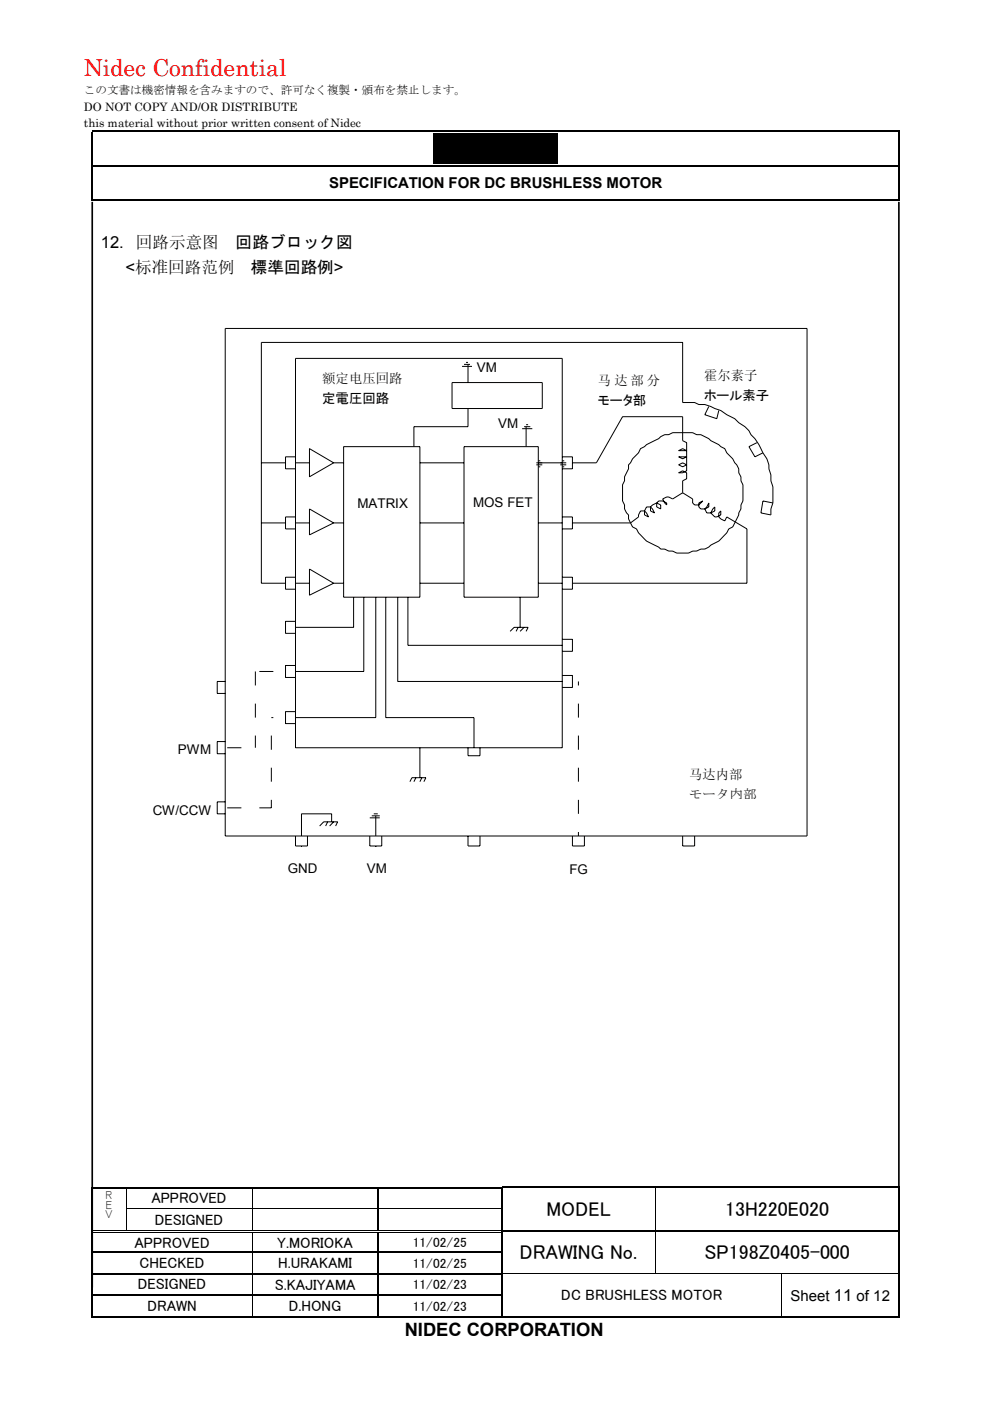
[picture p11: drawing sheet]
<svg xmlns="http://www.w3.org/2000/svg" width="210mm" height="297mm" viewBox="0 0 210 297" stroke-linecap="round" stroke-linejoin="round" font-family="sans-serif">
<path d="M91.9 28.2h26.5v6.5h-26.5z" fill-rule="evenodd" fill="#000"/>
<g fill="none" stroke="#000" stroke-width=".25">
<path d="M19.4 27.8h171.1M190.6 27.9v7M190.6 35.3v6.9M80.2 252v4.2M80.2 256.5v4.3M106.6 251.8h32.2M139.1 251.8h51.4M190.6 252v4.2M190.6 256.5v4.3M19.8 265.5h33.6M19.8 270.1h33.6M19.8 274.7h33.6"/>
<path d="M53.6 265.5h26.5M53.6 270.1h26.5M53.6 274.7h26.5M80.2 261.4v4M80.2 265.6v4.4M80.2 270.2v4.3M80.2 274.8v4.3M80.3 265.5h25.9M80.3 270.1h25.9M80.3 274.7h25.9M106.6 260.9h32.2M106.6 279.2h59"/>
<path d="M139.1 260.9h51.4M165.8 279.2h24.7M190.6 261.4v4M190.6 265.6v4.4M190.6 270.2v4.3M190.6 274.8v4.3"/>
</g>
<g fill="#000">
<path d="M19.4 34.9h.4v.4h-.4zM190.5 27.7h.3v.2h-.3zM190.5 34.9h.3v.4h-.3zM19.4 42.2h.4v.4h-.4zM190.5 42.2h.3v.4h-.3zM19.4 251.6h.4v.4h-.4zM19.4 256.2h.4v.3h-.4zM26.7 251.6h.3v.4h-.3zM26.7 256.2h.1v.3h-.1zM53.4 251.6h.3v.4h-.3zM53.4 256.2h.1v.3h-.1zM80.1 251.6h.3v.4h-.3z"/>
<path d="M80.1 256.2h.2v.3h-.2zM106.2 251.6h.4v.4h-.4zM106.2 256.2h.4v.3h-.4zM138.8 251.9l.2 .1zM138.8 251.6h.3v.3h-.3zM138.8 256.2h.2v.3h-.2zM190.5 251.6h.3v.4h-.3zM190.5 251.6h.3v.3h-.3zM190.5 256.2h.3v.3h-.3zM19.4 260.8h.4v.6h-.4zM19.4 265.4h.4v.2h-.4zM19.4 270h.4v.2h-.4z"/>
<path d="M19.4 274.5h.4v.3h-.4zM19.4 279.1h.4v.3h-.4zM26.7 260.8h.5v.2h-.5zM26.7 261.2h.5v.1h-.5zM53.4 261.3l.1 .1zM53.4 260.8h.5v.2h-.5zM53.4 261.2h.5v.1h-.5zM53.4 265.4h.2v.2h-.2zM53.4 270h.2v.2h-.2zM53.4 274.5h.2v.3h-.2zM53.4 279.1h.3v.3h-.3zM80.1 261.3l.2 .1z"/>
<path d="M80.1 260.8h.5v.2h-.5zM80.1 261.2h.5v.1h-.5zM80.1 265.4h.2v.2h-.2zM80.1 270h.2v.2h-.2zM80.1 274.5h.2v.3h-.2zM80.1 279.1h.3v.3h-.3zM106.2 260.8h.4v.6h-.4zM106.2 265.4h.4v.2h-.4zM106.2 270h.4v.2h-.4zM106.2 274.5h.4v.3h-.4zM106.2 279.1h.4v.3h-.4zM138.8 261.1h.2v.3h-.2z"/>
<path d="M138.8 260.8h.3v.3h-.3zM138.8 265.4h.2v.2h-.2zM138.8 270h.2v.1h-.2zM165.6 270.1l.1 .1zM165.6 270h.1v.1h-.1zM165.6 274.5h.1v.3h-.1zM165.6 279.1h.2v.3h-.2zM190.5 260.8h.3v.6h-.3zM190.5 265.4h.3v.2h-.3zM190.5 270h.3v.2h-.3zM190.5 274.5h.3v.3h-.3zM190.5 279.1h.3v.3h-.3z"/>
</g>
<g fill="none" stroke="#000" stroke-width=".34">
<path d="M19.6 27.9v7M19.6 35.3v6.9M19.8 35.1h170.7M19.8 42.4h170.7M19.6 252v4.2M19.6 256.5v4.3M19.8 251.8h6.9M27 251.8h26.4M53.7 251.8h26.4M80.4 251.8h25.8M106.4 252v4.2M106.4 256.5v4.3"/>
<path d="M19.6 261.4v4M19.6 265.6v4.4M19.6 270.2v4.3M19.6 274.8v4.3M19.8 279.3h33.6M53.7 279.3h26.4M80.4 279.3h25.8M106.4 261.4v4M106.4 265.6v4.4M106.4 270.2v4.3M106.4 274.8v4.3"/>
</g>
<g fill="none" stroke="#000" stroke-width=".21">
<path d="M26.8 252v4.2M26.8 256.5v4.3M26.8 256.3h26.6M53.5 252v4.2M53.5 256.5v4.3M53.6 256.3h26.5M80.3 256.3h25.9M138.9 252v4.2M138.9 256.5v4.3M19.8 260.9h6.9M19.8 261.2h6.9M27.2 260.9h26.2"/>
<path d="M27.2 261.2h26.2M53.5 261.4v4M53.5 265.6v4.4M53.5 270.2v4.3M53.5 274.8v4.3M53.9 260.9h26.2M53.9 261.2h26.2M80.6 260.9h25.6M80.6 261.2h25.6M106.6 270h32.2M138.9 261.4v4M138.9 265.6v4.4"/>
<path d="M139 270h26.6M165.6 270.2v4.3M165.6 274.8v4.3M165.7 270h24.8"/>
</g>
<path d="M19.6 42.8v230.2M190.6 42.8v230.2" fill="none" stroke="#000" stroke-width=".35"/>
<g fill="#fff">
<path d="M32 61.1h151.9v126.4h-151.9z" fill-rule="evenodd"/>
<path d="M32 61.1h151.9v126.4h-151.9z" fill-rule="evenodd"/>
</g>
<path d="M32 61.1h151.9v126.4h-151.9z" fill="#fff"/>
<g fill="none" stroke="#000" stroke-width=".21">
<path d="M47.8 69.6h123.3v107.6h-123.3zM62.7 76h56.5v82.5h-56.5zM98 77.7h2.1M98.4 77.3h1.3M98.8 76.8h.4M99.2 77.3v3.8M55.4 98.1h5.1M62.7 98.1h2.9M62.7 96.9h-2.2v2.5h2.2M65.6 95.1l5.1 3-5.1 3zM70.7 98.1h2.2M72.9 94.7h16.1v31.9h-16.1z"/>
<path d="M89 98.1h9.4M95.8 81.1h19.2v5.5h-19.2zM98.4 94.7h15.7v31.9h-15.7zM99.2 86.6v3.9h-11.4v4.2M110.7 90.9h2.2M111.1 90.5h1.3M111.5 90.5v4.2M111.5 90h.5M113.7 98.1h6.4M113.7 98.6h1.3M114.1 97.7h.5M114.1 99h.5"/>
<path d="M118.8 98.6h1.3M119.2 97.7h.4M119.2 99h.4M119.2 96.9h2.2v2.5h-2.2M121.4 98.1h5l5.6-9.8h12.7v5.1l.9 .5v5.9l-.9 .4h-.8l.8-.4 .9 .4v1.3l-.9 .4v2.6M135.8 95.1l5.1-2.9h.9l.8-.5h4.3l.8 .5h.9l1.7 .8 .4 .4 3 1.7 .4 .9 1.3 1.3 .4 .8 .4 .5 .4 .8v.8l.5 .9v.8l.4 .9v3.4l-.4 .9v.8l-1.7 3.8-.9 .4-.4 .9a8.2 8.2 0 0 1-3.4 2.6l-.4 .4-.9 .4h-.8l-.9 .4h-.8l-.9 .5h-2.5l-.9-.5h-.8l-.9-.4h-.8l-.4-.4-.9-.4a7.2 7.2 0 0 1-3.8-3.5l-.9-.4-.8-1.7v-.8l-.5-.4-.4-.9v-.8l-.4-.9v-3.4l.4-.9v-.8l.9-1.7v-.8l.4-.5 .4-.8 1.3-1.3zM143.9 96.9h1.7l-.9 .4zM143.9 95.5l.8-.4 .9 .4zM143.9 98.6l.8-.5 .9 .5-.9 .4zM150.3 86.2l-.9 1.7 2.6 .9 .4-1.8M160.5 93.9l-1.7 .8 1.3 2.2 1.7-.9M161.8 96a10.6 10.6 0 0 0-2.6-3.8l-.4-.9-.9-.8-1.3-.9-.8-.8-1.7-.9-1.3-.9-3.4-1.2h-1.2l-.9-.5h-2.6v-12.7h-89.3v51.1h5.1"/>
<path d="M161.8 96l.8 1.3 .8 3.4v1.2l.5 1.3v3.4M55.4 110.9h5.1M62.7 110.9h2.9M62.7 109.6h-2.2v2.5h2.2M65.6 107.9l5.1 3-5.1 2.5zM70.7 110.9h2.2M89 110.9h9.4M114.1 110.9h5.1M119.2 109.6h2.2v2.5h-2.2M136.7 108.3h-.9l-.4 .9v.4l-1.7 1.3h-12.3M136.7 108.3l.4 .5 .4 .8-.8-.4zM137.9 107.5l.4 .4 .5 .9-.9-.5z"/>
<path d="M137.9 107.5h-.8l-.4 .8M139.2 106.6l.9 .5v.8l-.9-.4zM139.2 106.6l-.9 .5-.4 .4M144.7 104.5l2.2 1.3v.8l.4 .5h.9l.8-.9-.8 .4v.9l.4 .4h.8M144.7 104.5l-2.1 1.3-.8-.4h-.4l-.9 .4 .4 .8 .5 .5v-.5l-.9-.4h-.8l-.5 .4M149.4 107.9l.5 .9h.8M150.3 106.6v.9l-.9 .4 .5-.4zM150.7 108.8l.9 .8h.4l.8-.4v-.9l-.4 .5v.8l.4 .4 .9 .4 .4-.8 4.3 2.5v11.6h-37M151.1 107.9l.5-.4v.8l-.9 .5zM161.8 106.2l2.1 .4-.5 1.3v1.3l-2.1-.4zM62.7 123.7h2.9M62.7 122.4h-2.2v2.5h2.2"/>
<path d="M62.7 131.7h-2.2v2.6h2.2M65.6 120.6l5.1 3.1-5.1 2.5zM70.7 123.7h2.2M75 126.6v6.4h-12.3M77.1 126.6v15.8h-14.4M79.7 126.6v25.5h-17M81.8 126.6v25.5h18.7v6.4M84.3 126.6v17.9h34.9M86.5 126.6v10.2h32.7M89 123.7h9.4M108.2 133.9l.8-.9h3l-.5 .9M109.9 133l-.5 .9"/>
<path d="M110.3 126.6v6.4M111.1 133l-.8 .9M114.1 123.7h5.1M119.2 122.4h2.2v2.5h-2.2M119.2 135.6h2.2v2.5h-2.2M47.8 144.5h-1.7v2.5h1.7M47.8 157.2h-1.7v2.6h1.7M48.2 158.5h3M54.1 142.4v2.9M54.1 149.2v2.9M54.1 156v2.5M55 142.4h3"/>
<path d="M57.5 152.1h.5M57.5 156v3M62.7 141.1h-2.2v2.5h2.2M62.7 150.9h-2.2v2.5h2.2M89 158.5v6.4M99.2 158.5v1.7h2.6v-1.7M119.2 143.2h2.2v2.6h-2.2M122.6 144.5v.8M122.6 149.2v2.9M122.6 156v3M47.8 170h-1.7v2.5h1.7M48.2 171.3h3"/>
<path d="M57.5 162.8v2.9M57.5 169.6v1.7h-2.5M62.7 177.2v2.2h2.5v-2.2M63.9 179.4v2.9M67.8 175.1l.8-.9h3l-.4 .9M69.5 174.2l-.5 .9M70.3 174.2v-1.7h-6.4v4.7M70.7 174.2l-.8 .9M78.4 177.2v2.2h2.5v-2.2M78.4 173.4h2.1M78.8 173h1.7M79.2 172.5h.9"/>
<path d="M79.7 173v4.2M79.7 179.4v2.9M86.9 165.7l.4-.8h3l-.4 .8M88.2 164.9l-.4 .8M89.4 164.9l-.4 .8M99.2 177.2v2.2h2.6v-2.2M121.4 177.2v2.2h2.5v-2.2M122.6 162.8v2.9M122.6 169.6v2.9M122.6 176.4v.8M144.7 177.2v2.2h2.6v-2.2"/>
</g>
<g fill="#fff">
<path d="M75.2 179.6h10.9v10.6h-10.9z" fill-rule="evenodd"/>
<path d="M58.5 179.6h15.3v10.4h-15.3z" fill-rule="evenodd"/>
</g>
<text font-size="5" fill="#f00" x="17.8" y="16.2">Nidec Confidential</text>
<g font-size="4.2">
<text x="115.9" y="257.7">MODEL</text>
<text x="153.8" y="257.7">13H220E020</text>
<text x="110.2" y="266.9">DRAWING No.</text>
<text x="149.4" y="266.9">SP198Z0405-000</text>
</g>
<text font-size="3.9" x="85.8" y="283.2">NIDEC CORPORATION</text>
<g font-size="3.5">
<text x="21.4" y="52.5">12.</text>
<text x="28.8" y="52.5">回路示意图</text>
<text x="50" y="52.5">回路ブロック図</text>
<text x="26.6" y="57.8">&lt;标准回路范例</text>
<text x="53.2" y="57.8">標準回路例&gt;</text>
</g>
<g font-size="3.2">
<text x="69.8" y="39.9">SPECIFICATION FOR DC BRUSHLESS MOTOR</text>
<text x="32.1" y="255.1">APPROVED</text>
<text x="32.8" y="259.6">DESIGNED</text>
<text x="28.5" y="264.5">APPROVED</text>
<text x="29.6" y="268.8">CHECKED</text>
<text x="58.8" y="264.5">Y.MORIOKA</text>
<text x="59" y="268.9">H.URAKAMI</text>
<text x="29.2" y="273.4">DESIGNED</text>
<text x="58.2" y="273.5">S.KAJIYAMA</text>
<text x="119" y="275.6">DC BRUSHLESS MOTOR</text>
<text x="167.6" y="275.8">Sheet 11 of 12</text>
<text x="31.3" y="278">DRAWN</text>
<text x="61.2" y="278">D.HONG</text>
</g>
<g font-size="2.8">
<text x="68.3" y="81.2">额定电压回路</text>
<text x="101.1" y="78.8">VM</text>
<text x="126.8" y="81.5">马 达 部 分</text>
<text x="149.3" y="80.5">霍尔素子</text>
<text x="68.3" y="85.5">定電圧回路</text>
<text x="126.8" y="85.8">モータ部</text>
<text x="149.3" y="84.7">ホール素子</text>
<text x="105.6" y="90.8">VM</text>
<text x="75.8" y="107.7">MATRIX</text>
<text x="100.3" y="107.4">MOS FET</text>
<text x="37.7" y="159.8">PWM</text>
<text x="146.1" y="165.1">马达内部</text>
<text x="32.4" y="172.8">CW/CCW</text>
<text x="146.1" y="169.4">モータ内部</text>
<text x="61" y="185.1">GND</text>
<text x="77.8" y="185.1">VM</text>
<text x="120.7" y="185.2">FG</text>
<text x="87.5" y="264.4">11/02/25</text>
<text x="87.5" y="268.8">11/02/25</text>
<text x="87.5" y="273.4">11/02/23</text>
<text x="87.5" y="278">11/02/23</text>
</g>
<g font-size="2.5">
<text x="17.8" y="20">この文書は機密情報を含みますので、許可なく複製・頒布を禁止します。</text>
<text x="17.8" y="23.5">DO NOT COPY AND/OR DISTRIBUTE</text>
<text x="17.8" y="27">this material without prior written consent of Nidec</text>
<text x="21.9" y="254.3">Ｒ</text>
<text x="21.9" y="256.4">Ｅ</text>
<text x="21.9" y="258.5">Ｖ</text>
</g>
</svg>
